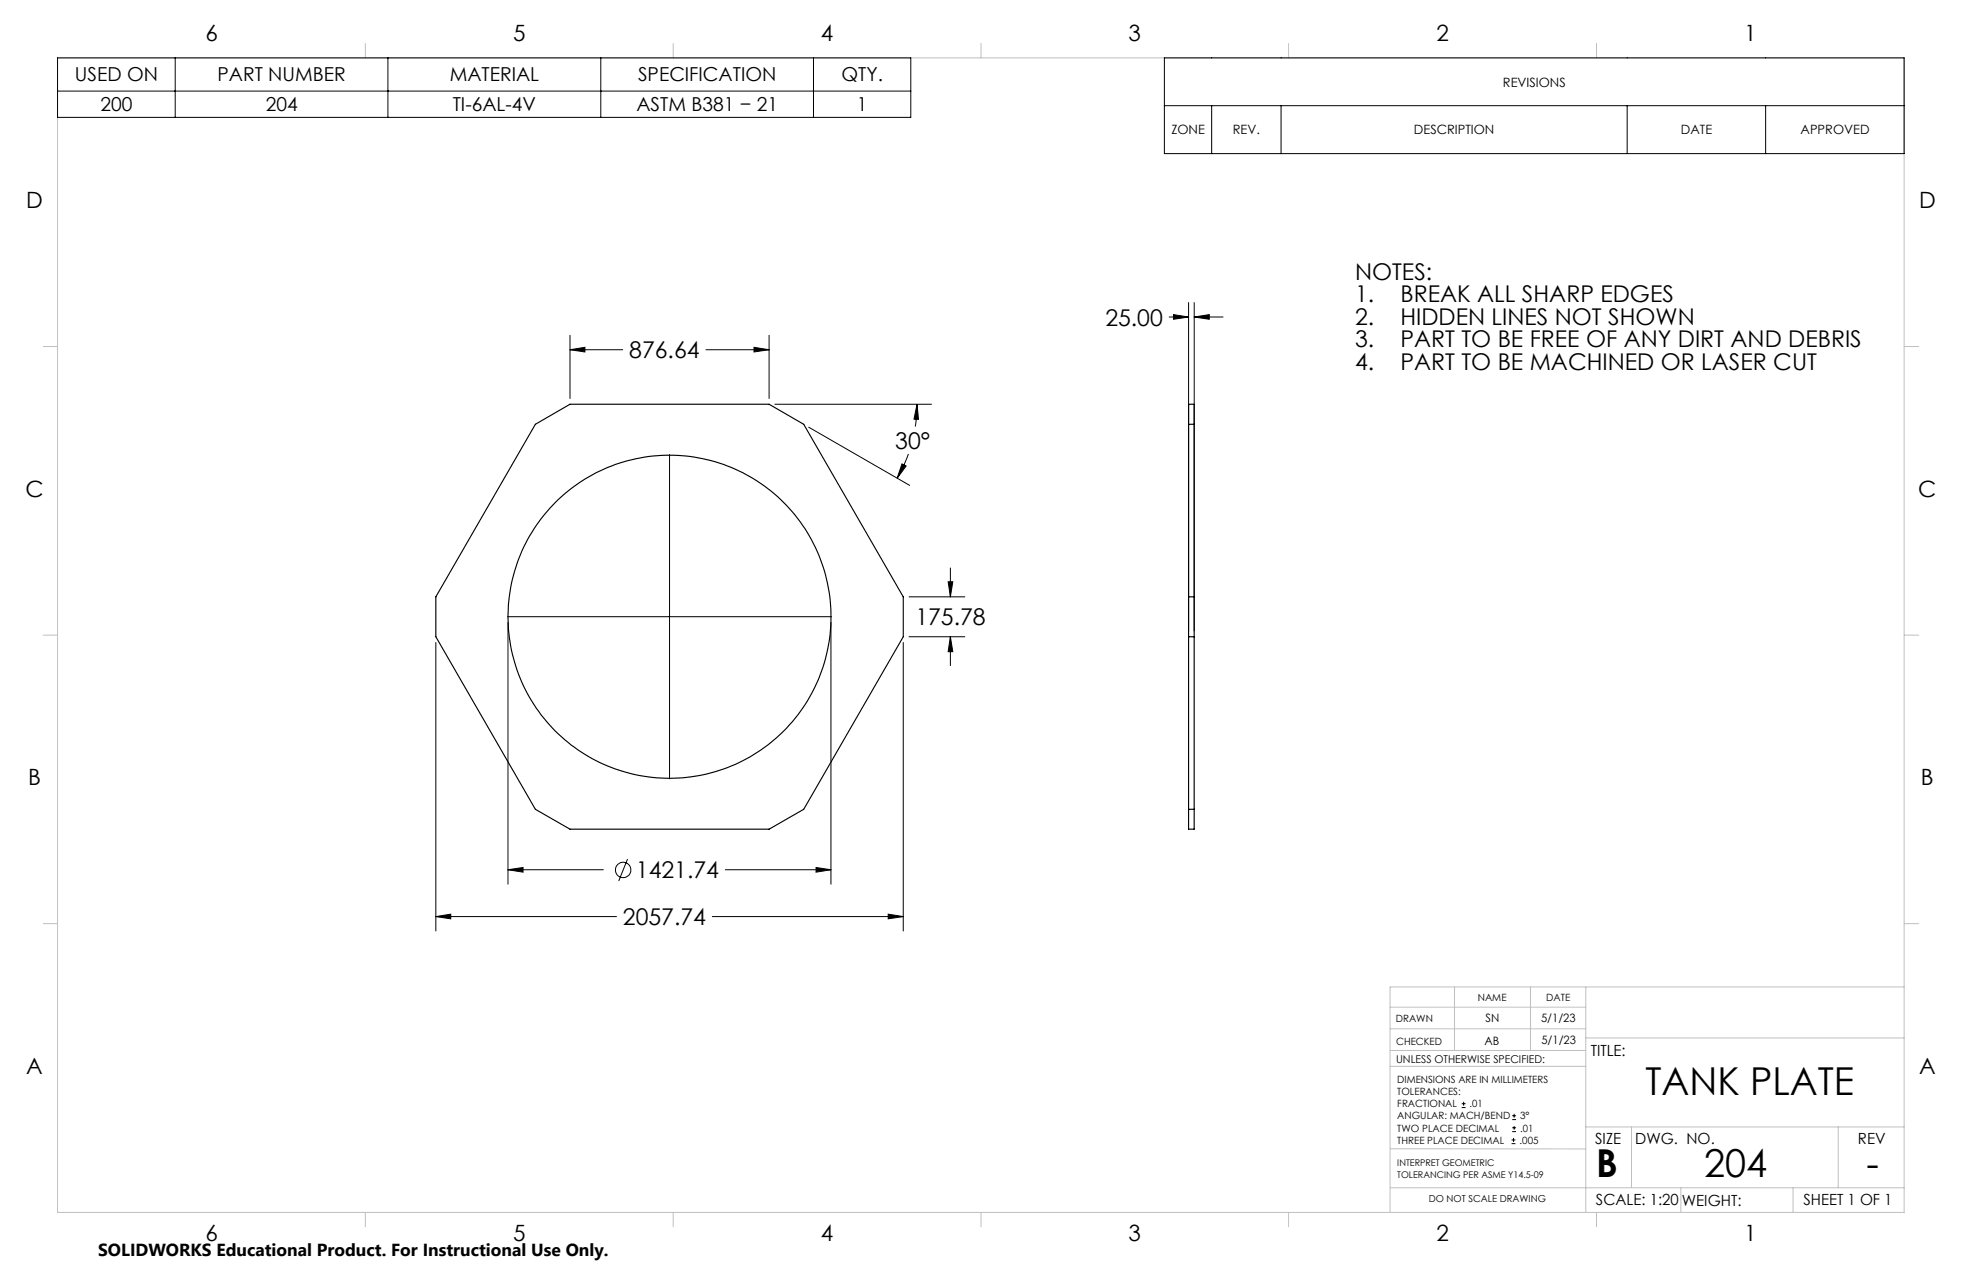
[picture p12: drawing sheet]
<svg xmlns="http://www.w3.org/2000/svg" width="432mm" height="279mm" viewBox="0 0 432 279" stroke-linecap="round" stroke-linejoin="round" font-family="sans-serif">
<g fill="none" stroke="#c0c0c0" stroke-width=".22">
<path d="M12.7 12.7h406.4v254h-406.4zM80.4 9.6v3.1M148.2 9.6v3.1M215.9 9.5v3.2M283.6 9.6v3.1M351.4 9.6v3.1M9.5 76.2h3.2M419.1 76.2h3.2M9.5 139.7h3.2M419.1 139.7h3.2M9.5 203.2h3.2M320.1 217.1v14"/>
<path d="M336.8 217.1v14M349 217.1v49.6M419.1 217.1h-113.2v49.6M419.1 203.2h3.2M305.9 231.1h43.1M305.9 226.3h43.1M305.9 221.6h43.1M305.9 234.6h43.1M349 228.4h70.1M306 252.7l43 .1M349 247.9h70.1M359.1 247.9v13.4"/>
<path d="M404.6 247.9v13.4M80.4 266.7v3.2M148.2 266.7v3.2M215.9 266.7v3.2M283.6 266.7v3.2M306 261.3h113.1M351.4 266.7v3.2M369.9 261.3v5.4M394.6 261.3v5.4"/>
</g>
<g fill="none" stroke="#000" stroke-width=".25">
<path d="M117.8 93.3l7.6-4.4h43.9l7.6 4.4 21.9 38v8.8l-21.9 37.9-7.6 4.4h-43.9l-7.6-4.4-21.9-37.9v-8.8zM261.6 88.9h1.2v93.5h-1.2zM261.6 93.3h1.2M261.6 131.3h1.2M261.6 140.1h1.2M261.6 178h1.2"/>
<circle cx="147.3" cy="135.7" r="35.5"/>
</g>
<g fill="none" stroke="#000" stroke-width=".22">
<path d="M12.7 12.7h187.7v13.1h-187.7zM38.6 12.7v13.1M85.4 12.7v13.1M132.2 12.7v13.1M179 12.7v13.1M256.3 12.7h162.8v21.1h-162.8zM12.7 20h187.7M256.3 23.2h162.8M266.7 23.2v10.6M281.9 23.2v10.6M358.1 23.2v10.6M388.6 23.2v10.6"/>
<path d="M125.4 76.9l3.3-.5v1zM125.4 73.8v13.9M125.4 76.9h11.7M155.4 76.9h13.9M165.9 76.4l3.4 .5-3.4 .5zM169.3 73.8v13.9M257.3 69.7h4.3M258.3 69.2l3.3 .5-3.3 .5zM261.6 66.6v72.2M262.8 66.6v72.2M262.8 69.7h6.4M262.8 69.7l3.3-.5v1z"/>
<path d="M170.5 88.9h34.5M178 94l22.2 12.8M199.9 99.9l-1.1 2.7-1.4 2.6M201.8 88.9l.3 3.4-.9-.1zM201.8 88.9l-.4 4.9M147.4 100v35.4M198.5 102.1l.9 .4-2 2.7zM111.7 135.7h35.4M111.8 136.9v57.6M147.2 135.7h.3M147.4 135.6v.2M147.4 135.9v35.4"/>
<path d="M147.6 135.7h35.4M182.9 136.9v57.6M200.1 131.3h12.2M208.7 128h1l-.5 3.3zM209.2 125v6.3M95.9 141.4v63.4M198.8 141.4v63.4M200.1 140.1h12.2M209.2 140.1v6.3M209.2 140.1l.5 3.3h-1zM111.8 191.3h21M111.8 191.3l3.3-.4v1z"/>
<path d="M138.1 189l-1.9 4.8M159.6 191.3h23.3M179.6 190.9l3.3 .4-3.3 .6zM95.9 201.6h39.8M95.9 201.6l3.3-.5v1zM156.8 201.6h42M195.5 201.1l3.3 .5-3.3 .5zM321.7 243.7h.8M321.7 242.8h.8M322.1 242.4v.8M332.7 251.6h.8M332.7 250.8h.8"/>
<path d="M332.8 246.3h.9M332.8 245.5h.9M332.8 249h.9M332.8 248.1h.9M333.1 250.4v.8M333.2 245v.9M333.2 247.7v.8"/>
<circle cx="137.2" cy="191.4" r="1.69"/>
</g>
<path d="M198.5 102.1l.9 .4-2 2.7zM201.8 88.9l.3 3.4-.9-.1zM165.9 76.4l3.4 .5-3.4 .5zM125.4 76.9l3.3-.5v1zM111.8 191.3l3.3-.4v1zM179.6 190.9l3.3 .4-3.3 .6zM95.9 201.6l3.3-.5v1zM195.5 201.1l3.3 .5-3.3 .5zM209.2 140.1l.5 3.3h-1zM208.7 128h1l-.5 3.3zM262.8 69.7l3.3-.5v1zM258.3 69.2l3.3 .5-3.3 .5z" fill="#000"/>
<g font-size="8.5">
<text x="362.1" y="240.9">TANK PLATE</text>
<text x="351.3" y="259">B</text>
<text x="375.1" y="258.9">204</text>
<text x="410.8" y="258.9">-</text>
</g>
<g font-size="5.1">
<text x="298.2" y="61.6">NOTES:</text>
<text x="243.3" y="71.6">25.00</text>
<text x="298.2" y="66.5">1.</text>
<text x="298.2" y="71.5">2.</text>
<text x="308.2" y="66.5">BREAK ALL SHARP EDGES</text>
<text x="308.2" y="71.5">HIDDEN LINES NOT SHOWN</text>
<text x="298.2" y="76.4">3.</text>
<text x="308.2" y="76.4">PART TO BE FREE OF ANY DIRT AND DEBRIS</text>
<text x="138.5" y="78.8">876.64</text>
<text x="298.2" y="81.3">4.</text>
<text x="308.2" y="81.3">PART TO BE MACHINED OR LASER CUT</text>
<text x="197" y="98.8">30°</text>
<text x="201.4" y="137.5">175.78</text>
<text x="140" y="193.2">1421.74</text>
<text x="137.1" y="203.5">2057.74</text>
</g>
<g font-size="4.9">
<text x="45.2" y="8.9">6</text>
<text x="112.9" y="8.9">5</text>
<text x="180.7" y="8.9">4</text>
<text x="248.4" y="8.9">3</text>
<text x="316.1" y="8.9">2</text>
<text x="383.9" y="8.9">1</text>
<text x="5.8" y="45.8">D</text>
<text x="422.3" y="45.8">D</text>
<text x="5.6" y="109.3">C</text>
<text x="422.2" y="109.3">C</text>
<text x="6.2" y="172.8">B</text>
<text x="422.8" y="172.8">B</text>
<text x="5.8" y="236.3">A</text>
<text x="422.4" y="236.3">A</text>
<text x="45.2" y="273.1">6</text>
<text x="112.9" y="273.1">5</text>
<text x="180.7" y="273.1">4</text>
<text x="248.4" y="273.1">3</text>
<text x="316.1" y="273.1">2</text>
<text x="383.9" y="273.1">1</text>
</g>
<g font-size="4.2">
<text x="16.5" y="17.9">USED ON</text>
<text x="47.9" y="17.9">PART NUMBER</text>
<text x="99" y="17.9">MATERIAL</text>
<text x="140.4" y="17.9">SPECIFICATION</text>
<text x="185.2" y="17.9">QTY.</text>
<text x="22.1" y="24.4">200</text>
<text x="58.5" y="24.4">204</text>
<text x="99.7" y="24.4">TI-6AL-4V</text>
<text x="140.1" y="24.4">ASTM B381 − 21</text>
<text x="188.6" y="24.4">1</text>
</g>
<text font-size="3.8" x="21.6" y="276.3">SOLIDWORKS Educational Product. For Instructional Use Only.</text>
<g font-size="3.4">
<text x="350.1" y="232.2">TITLE:</text>
<text x="351.1" y="251.6">SIZE</text>
<text x="359.9" y="251.6">DWG. NO.</text>
<text x="408.9" y="251.7">REV</text>
<text x="351.2" y="265.2">SCALE: 1:20</text>
<text x="370.1" y="265.3">WEIGHT:</text>
<text x="396.9" y="265.2">SHEET 1 OF 1</text>
</g>
<g font-size="2.8">
<text x="330.8" y="19">REVISIONS</text>
<text x="257.8" y="29.6">ZONE</text>
<text x="271.3" y="29.6">REV.</text>
<text x="311.2" y="29.6">DESCRIPTION</text>
<text x="369.9" y="29.6">DATE</text>
<text x="396.3" y="29.6">APPROVED</text>
</g>
<g font-size="2.5">
<text x="326.9" y="224.9">SN</text>
<text x="339.2" y="224.9">5/1/23</text>
<text x="326.7" y="229.8">AB</text>
<text x="339.2" y="229.7">5/1/23</text>
</g>
<text font-size="2.4" x="307.3" y="233.8">UNLESS OTHERWISE SPECIFIED:</text>
<g font-size="2.2">
<text x="325.2" y="220.2">NAME</text>
<text x="340.3" y="220.2">DATE</text>
<text x="307.2" y="224.9">DRAWN</text>
<text x="307.3" y="229.8">CHECKED</text>
<text x="307.5" y="238.3">DIMENSIONS ARE IN MILLIMETERS</text>
<text x="307.5" y="241">TOLERANCES:</text>
<text x="307.5" y="243.6">FRACTIONAL</text>
<text x="323.4" y="243.6">.01</text>
<text x="307.5" y="251.6">THREE PLACE DECIMAL</text>
<text x="307.5" y="246.3">ANGULAR: MACH/BEND</text>
<text x="307.5" y="248.9">TWO PLACE DECIMAL</text>
<text x="334.4" y="251.6">.005</text>
<text x="334.6" y="248.9">.01</text>
<text x="334.6" y="246.3">3°</text>
</g>
<text font-size="2.1" x="314.5" y="264.5">DO NOT SCALE DRAWING</text>
<g font-size="2">
<text x="307.5" y="256.6">INTERPRET GEOMETRIC</text>
<text x="307.5" y="259.1">TOLERANCING PER ASME Y14.5-09</text>
</g>
</svg>
